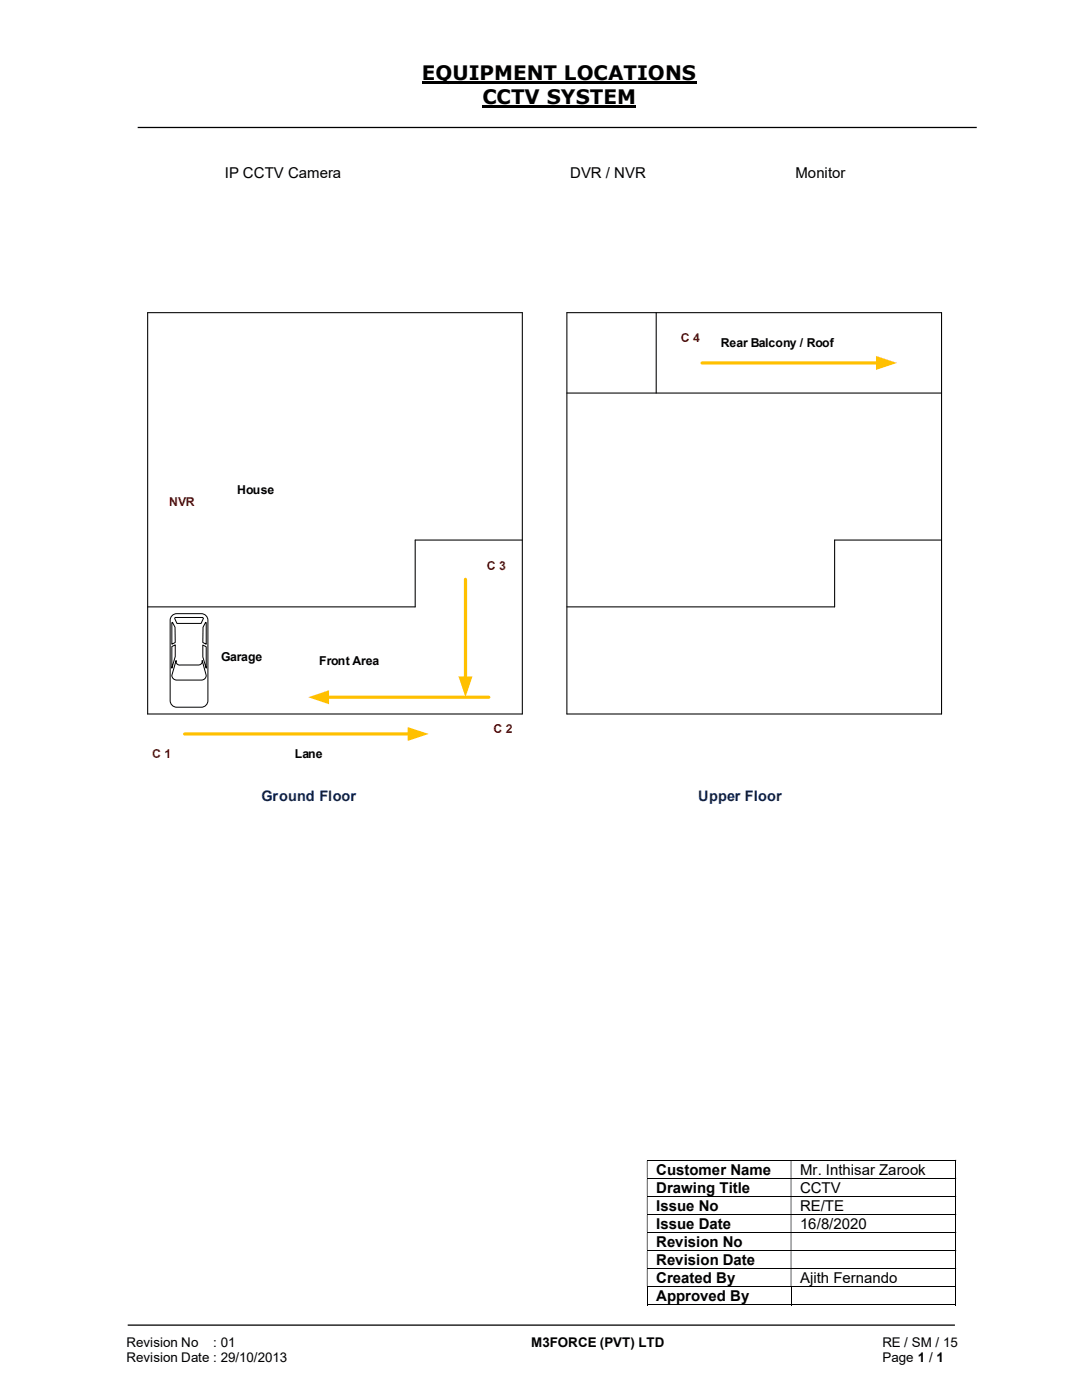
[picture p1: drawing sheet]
<svg xmlns="http://www.w3.org/2000/svg" width="216mm" height="279mm" viewBox="0 0 216 279" stroke-linecap="round" stroke-linejoin="round" font-family="sans-serif">
<path d="M84.2 16.5h54.8M96.3 21.3h30.7" fill="none" stroke="#000" stroke-width=".42"/>
<path d="M27.5 25.4h167.4M25.5 264.5h165" fill="none" stroke="#000" stroke-width=".25"/>
<g fill="none" stroke="#000" stroke-width=".2">
<path d="M129.1 231.6h61.5M129.1 235.2h61.5M129.1 238.8h61.5M190.7 231.6v3.5M190.7 235.2v3.5M190.7 238.8v3.5M129.1 242.4h61.5M129.1 246h61.5M129.1 249.6h61.5M129.1 253.2h61.5M129.1 256.8h61.5M129.1 256.9v3.6"/>
<path d="M157.8 256.9v3.6M190.7 242.4v3.5M190.7 246v3.5M190.7 249.7v3.4M190.7 253.2v3.5M190.7 256.9v3.6M129.1 260.4h28.7M157.9 260.4h32.7"/>
</g>
<g fill="#000">
<path d="M190.6 231.5h.2v.1h-.2zM129.1 231.6h.1v3.5h-.1zM157.8 231.6h.1v3.5h-.1z" fill-rule="evenodd"/>
<path d="M190.6 235.1h.2v.1h-.2zM129.1 235.2h.1v3.5h-.1zM157.8 235.2h.1v3.5h-.1z" fill-rule="evenodd"/>
<path d="M190.6 238.7h.2v.1h-.2zM129.1 238.8h.1v3.5h-.1zM157.8 238.8h.1v3.5h-.1z" fill-rule="evenodd"/>
<path d="M190.6 242.3h.2v.1h-.2zM129.1 242.4h.1v3.5h-.1zM157.8 242.4h.1v3.5h-.1z" fill-rule="evenodd"/>
<path d="M190.6 245.9h.2v.1h-.2zM129.1 246h.1v3.5h-.1zM157.8 246h.1v3.5h-.1z" fill-rule="evenodd"/>
<path d="M190.6 249.5h.2v.2h-.2zM129.1 249.7h.1v3.4h-.1zM157.8 249.7h.1v3.4h-.1z" fill-rule="evenodd"/>
<path d="M190.6 253.1h.2v.1h-.2zM129.1 253.2h.1v3.5h-.1zM157.8 253.2h.1v3.5h-.1z" fill-rule="evenodd"/>
</g>
<path d="M190.6 256.7h.2v.2h-.2zM190.6 260.3h.2v.2h-.2z" fill="#000"/>
<path d="M29.5 62.4h74.7v80.1h-74.7zM29.5 121.1h53.3" fill="none" stroke="#000" stroke-width=".21"/>
<path d="M34.2 123l.7-.5h.4h4.9a1.32 1.32 0 0 1 1.3 1.3v16a1.32 1.32 0 0 1-1.3 1.3h-4.9a1.32 1.32 0 0 1-1.3-1.3v-16z" fill-rule="evenodd" fill="#fff"/>
<path d="M34.2 123l.7-.5h.4h4.9a1.32 1.32 0 0 1 1.3 1.3v16a1.32 1.32 0 0 1-1.3 1.3h-4.9a1.32 1.32 0 0 1-1.3-1.3v-16z" fill="none" stroke="#000" stroke-width=".2"/>
<path d="M35.1 131.8a.74 .74 0 0 0 .9 .9h3.5a.77 .77 0 0 0 .8-.9l.8 3a.93 .93 0 0 1-.8 .9h-5.1a.96 .96 0 0 1-.9-.9zM34.3 129l.7-.3v2.3l-.7 2.3zM34.3 124.3l.2-.1 .4 1 .1 3-.7 .4zM35 123.2h5.3l.3 .2-.5 1h-4.8l-.4-.9zM41 124.2l.1 .1v4.3l-.6-.4v-3zM40.5 128.7l.6 .4v4.2l-.6-2.2z" fill-rule="evenodd" fill="#fff"/>
<path d="M34.3 129l.7-.3v2.3l-.7 2.3zM34.3 124.3l.2-.1 .4 1 .1 3-.7 .4zM35 123.2h5.3l.3 .2-.5 1h-4.8l-.4-.9zM35.1 131.8a.74 .74 0 0 0 .9 .9h3.5a.77 .77 0 0 0 .8-.9l.8 3a.93 .93 0 0 1-.8 .9h-5.1a.96 .96 0 0 1-.9-.9zM40.5 128.7l.6 .4v4.2l-.6-2.2zM41 124.2l.1 .1v4.3l-.6-.4v-3z" fill="none" stroke="#000" stroke-width=".2"/>
<path d="M113.1 78.4h74.8M113.1 62.4h74.8v80.1h-74.8zM130.9 62.4v16M104.2 107.8h-21.4v13.3M187.9 107.8h-21.4v13.3h-53.4" fill="none" stroke="#000" stroke-width=".21"/>
<path d="M140.1 72.4h35.1" fill="none" stroke="#ffc000" stroke-width=".64"/>
<path d="M174.8 71l4.2 1.4-4.2 1.4z" fill="#ffc000"/>
<path d="M92.9 115.6v19.7" fill="none" stroke="#ffc000" stroke-width=".64"/>
<path d="M91.5 135h2.8l-1.4 4.1z" fill="#ffc000"/>
<path d="M65.3 139.1h32.2" fill="none" stroke="#ffc000" stroke-width=".64"/>
<path d="M61.5 139.1l4.2-1.3v2.7z" fill="#ffc000"/>
<path d="M36.8 146.5h44.9" fill="none" stroke="#ffc000" stroke-width=".64"/>
<path d="M81.4 145.1l4.2 1.4-4.2 1.4z" fill="#ffc000"/>
<g font-size="4">
<text x="84.2" y="16">EQUIPMENT LOCATIONS</text>
<text x="96.3" y="20.8">CCTV SYSTEM</text>
</g>
<g font-size="3">
<text x="44.9" y="35.5">IP CCTV Camera</text>
<text x="113.8" y="35.5">DVR / NVR</text>
<text x="158.7" y="35.5">Monitor</text>
<text x="130.9" y="234.4">Customer Name</text>
<text x="130.9" y="238">Drawing Title</text>
<text x="159.6" y="234.4">Mr. Inthisar Zarook</text>
<text x="159.6" y="238">CCTV</text>
<text x="130.9" y="241.6">Issue No</text>
<text x="130.9" y="245.2">Issue Date</text>
<text x="159.6" y="241.6">RE/TE</text>
<text x="159.6" y="245.2">16/8/2020</text>
<text x="130.9" y="248.9">Revision No</text>
<text x="130.9" y="252.5">Revision Date</text>
<text x="130.9" y="256">Created By</text>
<text x="159.6" y="256">Ajith Fernando</text>
<text x="130.9" y="259.7">Approved By</text>
</g>
<g font-size="2.9" fill="#002060">
<text x="52.2" y="159.8">Ground Floor</text>
<text x="139.3" y="159.8">Upper Floor</text>
</g>
<g font-size="2.7">
<text x="25.2" y="268.8">Revision No</text>
<text x="42.6" y="268.8">: 01</text>
<text x="106" y="268.8">M3FORCE (PVT) LTD</text>
<text x="176.1" y="268.8">RE / SM / 15</text>
<text x="25.2" y="271.8">Revision Date : 29/10/2013</text>
<text x="176.1" y="271.8">Page 1 / 1</text>
</g>
<g font-size="2.4" fill="#c00000">
<text x="135.8" y="68.3">C 4</text>
<text x="33.7" y="100.9">NVR</text>
<text x="97.2" y="113.7">C 3</text>
<text x="98.5" y="146.3">C 2</text>
<text x="30.4" y="151.3">C 1</text>
</g>
<g font-size="2.4">
<text x="143.8" y="69.3">Rear Balcony / Roof</text>
<text x="47.3" y="98.6">House</text>
<text x="44.2" y="132">Garage</text>
<text x="63.7" y="132.6">Front Area</text>
<text x="58.8" y="151.3">Lane</text>
</g>
</svg>
